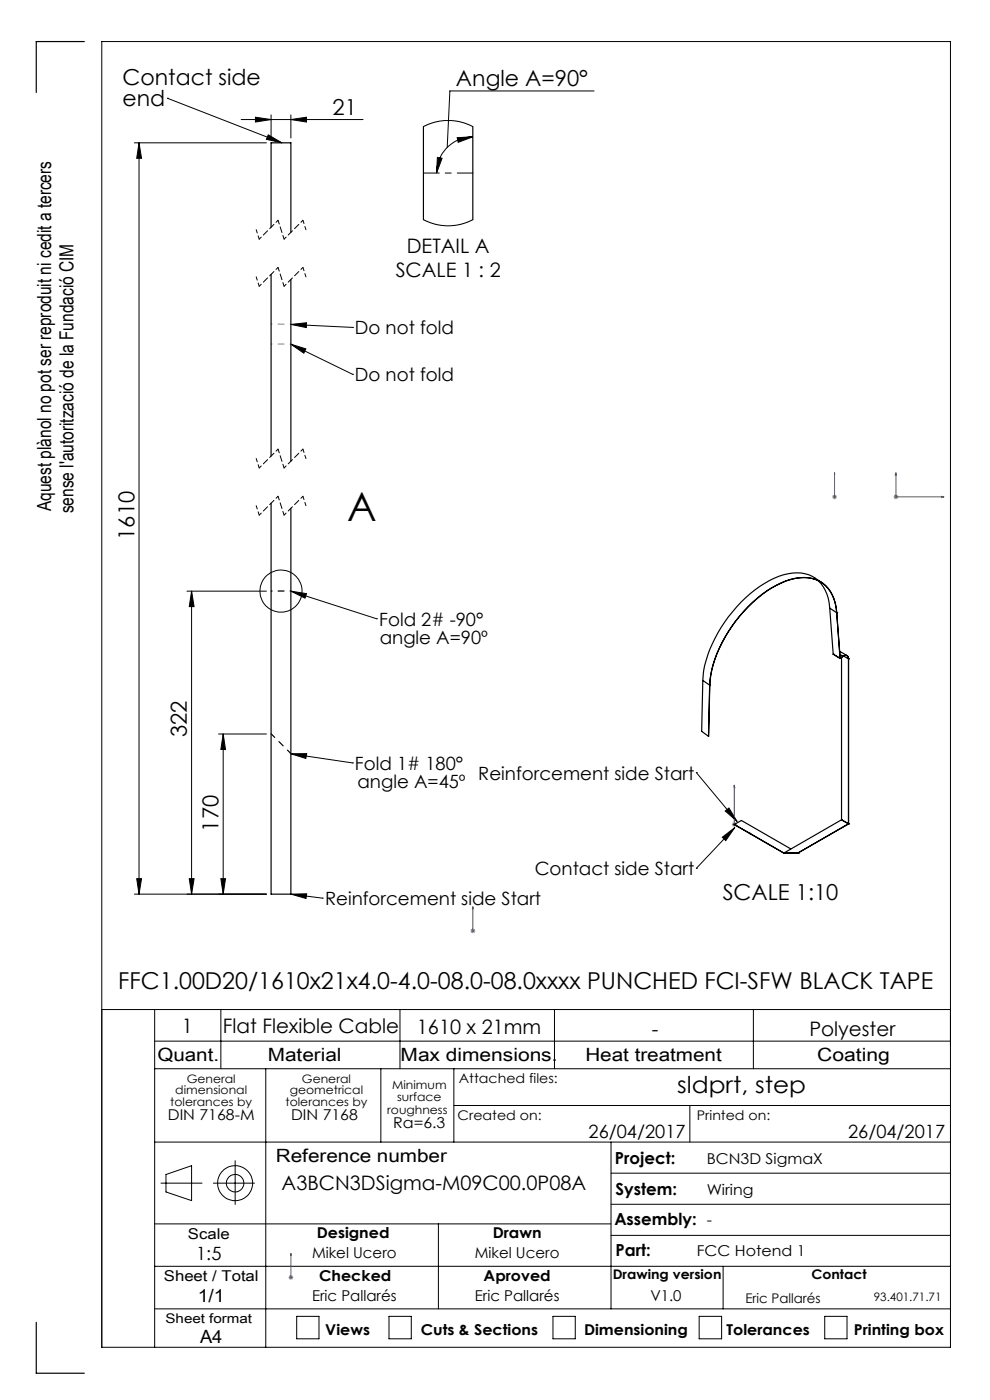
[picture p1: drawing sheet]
<svg xmlns="http://www.w3.org/2000/svg" width="210mm" height="297mm" viewBox="0 0 210 297" stroke-linecap="round" stroke-linejoin="round" font-family="sans-serif">
<g fill="none" stroke="#000" stroke-width=".21">
<path d="M21.6 8.8h180v277h-180zM126 19.3h-30.6l-.5 12M28.5 30.3h28M29.5 30.3v159.4M29.5 30.3l.5 3.3h-1zM35.5 20.8h.1M35.5 20.8l24.3 9.5M51.2 25.4h25.8M54.2 24.9l3.3 .5-3.3 .5zM56.9 28.6l2.9 1.7-3.3-.7zM57.5 24.4v4.9M61.7 25.4l3.3-.5v1z"/>
<path d="M61.7 24.4v4.9M92.8 33.4l1 .2-1.2 3.1zM97 29.2l3.3-.2-3.1 1.2zM100.3 29a7.7 7.7 0 0 0-7.7 7.7M61.7 68.8l3.3-.3v1zM61.7 73l3.2 1-.4 .9zM61.7 68.8l13.1 .7M61.7 73l13.1 6.4M74.8 69.5h.1M74.8 79.4h.1M39.7 125.4h16.8M40.6 125.4v64.3"/>
<path d="M40.6 125.4l.6 3.3h-1.1zM61.7 125.4l3.3 .5-.3 1zM61.7 125.4l18.2 5.9M79.9 131.3h.1M46.4 155.7h10.1M47.3 155.7v34M47.3 155.7l.5 3.3h-1zM61.7 159.9h3.4l-.2 1zM61.7 159.9l13.1 2M74.8 161.9h.1M147.7 163.9h.1M147.7 163.9l8.7 10.4"/>
<path d="M153.2 177.6l2.7-2-1.9 2.7zM153.8 172l.8-.6 1.8 2.9zM155.9 175.6l-8.2 8.6M28.5 189.7h28M29 186.4h1l-.5 3.3zM40.1 186.4h1.1l-.6 3.3zM46.8 186.4h1l-.5 3.3zM61.7 189.7l3.4-.1-.2 1zM61.7 189.7l6.7 .8M68.4 190.5h.1M147.7 184.2h.1M21.6 214.2h180"/>
<path d="M32.8 214.2v71.6M46.8 214.2v12.5M84.8 214.2v12.5M117.6 214.2v12.5M159.8 214.2v12.5M32.8 220.9h168.8M32.8 226.7h168.8M56.4 226.7v59.1M80.8 226.7v15.6M96.3 226.7v15.6M96.3 234.5h105.3M146.3 234.5v7.8"/>
<path d="M32.8 259.6h96.8M32.8 242.3h168.8M34.1 251h8.8M35.2 249.2l5.4-1.9v7.4l-5.4-1.8zM45.3 251h8.7M49.9 246.2v9.3M93 259.6v18.1M129.6 242.3v35.4M129.6 255.5h72M129.6 248.9h72M32.8 268.6h168.8M62.9 279.3h4.8v4.7h-4.8z"/>
<path d="M82.5 279.3h4.7v4.7h-4.7zM117.3 279.3h4.7v4.7h-4.7zM129.6 262.1h72M148.3 279.3h4.8v4.7h-4.8zM153.4 268.6v9.1M174.9 279.3h4.8v4.7h-4.8zM201.6 277.7h-168.8"/>
<circle cx="59.6" cy="125.4" r="4.5"/>
<circle cx="49.9" cy="251" r="1.87"/>
<circle cx="49.9" cy="251" r="3.7"/>
</g>
<g fill="none" stroke="#00f" stroke-width=".21">
<path d="M177 100.3v.5v-.5M177 105.3v.2zM177 105.4h.1M177 100.3v5.1M190 100.3l.1 .5h-.2zM190 100.3v5.1h10.2M199.7 105.3l.5 .1-.5 .1zM155.8 166.5l.1 .5-.2-.1zM155.8 166.5v8.4l3.6 2.1M159 176.7l.4 .3-.4-.1zM100.3 192.4v.5v-.5M100.3 197.3v.3z"/>
<path d="M100.3 197.5h.1M100.3 192.4v5.1M61.7 265.9v.5v-.5M61.7 270.9v.2zM61.7 271h.1M61.7 265.9v5.1"/>
</g>
<g fill="none" stroke="#808080" stroke-width=".21">
<path d="M176.5 105.4h1M176.7 105.1l.7 .7M177 104.9v1M177.4 105.1l-.7 .7M189.5 105.4h1M189.7 105.1l.7 .7M190 104.9v1M190.4 105.1l-.7 .7M155.3 174.9h1M155.4 174.6l.7 .7M155.8 174.4v1M156.1 174.6l-.7 .7"/>
<path d="M99.8 197.5h1M99.9 197.1l.8 .7M100.3 197v1M100.7 197.1l-.8 .7M61.2 271h1M61.3 270.6l.8 .8M61.7 270.5v1M62.1 270.6l-.8 .8"/>
</g>
<path d="M55 50.7l-.7-2M64.9 58.7l-.6-2M64.9 48.7l-.6-2M55 60.7l-.7-2M55 99.3l-.7-2M64.9 97.3l-.6-2M55 109.3l-.7-2M64.9 107.3l-.6-2" fill="none" stroke="#000" stroke-width=".21" stroke-dasharray="1.3 .6" stroke-dashoffset=".5"/>
<path d="M59 56.7l-4 4M59 46.7l-4 4M64.3 56.7l-4 4M64.3 46.7l-4 4M59 95.3l-4 4M64.3 95.3l-4 4M59 105.3l-4 4M64.3 105.3l-4 4" fill="none" stroke="#000" stroke-width=".21" stroke-dasharray="1.3 .6" stroke-dashoffset=".7"/>
<path d="M60.3 50.7l-1.3-4M60.3 60.7l-1.3-4M60.3 99.3l-1.3-4M60.3 109.3l-1.3-4" fill="none" stroke="#000" stroke-width=".21" stroke-dasharray="1.3 .6" stroke-dashoffset=".4"/>
<path d="M61.7 159.9l-4.2-4.2" fill="none" stroke="#808080" stroke-width=".21" stroke-dasharray="15.2 1.3 1.3 1.3" stroke-dashoffset="14.2"/>
<path d="M61.7 68.8l-4.2-.1M61.7 73h-4.2M61.7 125.4h-4.2" fill="none" stroke="#808080" stroke-width=".21" stroke-dasharray="15.2 1.3 1.3 1.3" stroke-dashoffset="15"/>
<path d="M89.8 36.7h10.5" fill="none" stroke="#000" stroke-width=".21" stroke-dasharray="15.2 1.3 1.3 1.3" stroke-dashoffset="11.9"/>
<path d="M17.9 8.8h-10.2v10.8M7.7 280.5v10.8h10.2" fill="none" stroke="#000" stroke-width=".25"/>
<path d="M57.5 155.7l4.2 4.2" fill="none" stroke="#000" stroke-width=".21" stroke-dasharray="15.2 1.3 1.3 1.3" stroke-dashoffset="14.2"/>
<path d="M61.7 125.4h-4.2" fill="none" stroke="#000" stroke-width=".21" stroke-dasharray="15.2 1.3 1.3 1.3" stroke-dashoffset="15"/>
<g fill="#000">
<path d="M56.9 28.6l2.9 1.7-3.3-.7zM61.7 125.4l3.3 .5-.3 1z"/>
<path d="M97 29.2l3.3-.2-3.1 1.2zM92.8 33.4l1 .2-1.2 3.1z"/>
<path d="M61.7 189.7l3.4-.1-.2 1zM61.7 68.8l3.3-.3v1zM61.7 159.9h3.4l-.2 1zM61.7 73l3.2 1-.4 .9zM153.2 177.6l2.7-2-1.9 2.7zM153.8 172l.8-.6 1.8 2.9z"/>
</g>
<g fill="#00f">
<path d="M100.3 192.4v.5zM100.3 197.3v.3z"/>
<path d="M61.7 265.9v.5zM61.7 270.9v.2z"/>
<path d="M177 100.3v.5zM177 105.3v.2zM190 100.3l-.1 .5h.2zM199.7 105.3v.2l.5-.1zM159 176.7l.4 .3-.4-.1zM155.8 166.5l.1 .5-.2-.1z"/>
</g>
<g fill="#000">
<path d="M61.7 25.4l3.3-.5v1zM54.2 24.9l3.3 .5-3.3 .5z"/>
<path d="M47.3 155.7l.5 3.3h-1zM46.8 186.4h1l-.5 3.3z"/>
<path d="M29 186.4h1l-.5 3.3zM29.5 30.3l.5 3.3h-1z"/>
<path d="M40.1 186.4h1.1l-.6 3.3zM40.6 125.4l.6 3.3h-1.1z"/>
</g>
<g fill="none" stroke="#000" stroke-width=".25">
<path d="M89.8 26.9v19.7M100.3 26.9v19.7M57.5 48.2v-17.9h4.2v19M57.5 58.2v38.6M61.7 59.3v38.5M57.5 106.7v83h4.2v-81.9M173.6 123.2a8.5 8.5 0 0 1 2.4 5.8M174.3 123.6a8.3 8.3 0 0 0-9-1.4 28.3 28.3 0 0 0-14.7 15.6l-.5 1.1a16.7 16.7 0 0 0-1 5.5M176 129l1.5 1M176 129l.7 9.8M176.7 138.8h.1M176.7 138.8l1.5 .9"/>
<path d="M177.5 130a7.2 7.2 0 0 0-5.2-7.3 11.6 11.6 0 0 0-8.6 2 29.3 29.3 0 0 0-13 18.6l-.2 2M177.5 130a7.5 7.5 0 0 0-4.4-7 10.3 10.3 0 0 0-8.4 1.2 28.9 28.9 0 0 0-13.9 19.1l-.2 2M177.5 130h.1M177.5 130l.7 9.7M178.1 138.2l1.6 .9M178.2 138.8l.6 .4M178.2 139.7h.1M178.2 139.6v.1M178.5 139.5v34.4M178.8 139.2h.1M178.8 139.2a.66 .66 0 0 1 .8-.1 .66 .66 0 0 1 .4 .7M178.8 139.2a.67 .67 0 0 1 .8-.1 .67 .67 0 0 1 .4 .7"/>
<path d="M178.8 139.2l-.6 .5M178.9 139.2l1.1 .6M180 139.8h.1M180 139.8v35M149.1 144.4l1.4 .9M149.1 144.4l-.3 10.7 1.5 1.1M150.5 145.3l-.2 10.9M150.6 145.3h-.1M150.6 145.3l-.3 10.9M155.8 174.9h.1M155.8 174.9l1.5-.8 10.4 6M155.8 174.9l10.5 6.1"/>
<path d="M178.5 173.9h.1M178.5 173.9l1.5 .9M178.5 173.9l-12.2 7M180 174.8h.1M180 174.8l-10.7 6.1M166.3 181h.1M166.3 180.9h.1M166.3 180.9v.1M166.3 180.9h3M169.3 180.9h.1M169.3 180.9l-3 .1"/>
</g>
<path d="M89.8 26.9l2-.9 2.4-.4h1.7l1.5 .2 1.3 .3 1.6 .8M89.8 46.6l2.3 .9 2.4 .4h1.6l1.5-.3 2.7-1" fill="none" stroke="#000" stroke-width=".21"/>
<text font-size="8.5" x="73.6" y="110.5">A</text>
<g font-size="4.9">
<text x="25.1" y="209.8">FFC1.00D20/1610x21x4.0-4.0-08.0-08.0xxxx PUNCHED FCI-SFW BLACK TAPE</text>
<text x="143.7" y="231.9">sldprt, step</text>
</g>
<g font-size="4.7">
<text x="26" y="18">Contact side</text>
<text x="26" y="22.5">end</text>
<text x="96.7" y="18.3">Angle A=90°</text>
<text x="70.6" y="24.3">21</text>
<text x="28.5" y="114.5" transform="rotate(-90 28.5 114.5)">1610</text>
<text x="39.7" y="156.3" transform="rotate(-90 39.7 156.3)">322</text>
<text x="46.3" y="176.4" transform="rotate(-90 46.3 176.4)">170</text>
<text x="153.3" y="191">SCALE 1:10</text>
</g>
<g font-size="4.2">
<text x="86.3" y="53.6">DETAIL A</text>
<text x="83.9" y="58.8">SCALE 1 : 2</text>
<text x="38.6" y="219.1">1</text>
<text x="47.3" y="219.2">Flat Flexible Cable</text>
<text x="88.4" y="219.5">1610 x 21mm</text>
<text x="138.3" y="219.7">-</text>
<text x="171.7" y="219.7">Polyester</text>
<text x="59.7" y="252.4">A3BCN3DSigma-M09C00.0P08A</text>
</g>
<g font-size="4.1">
<text x="10.9" y="108.4" transform="rotate(-90 10.9 108.4)">Aquest plànol no pot ser reproduit ni cedit a tercers</text>
<text x="15.6" y="108.9" transform="rotate(-90 15.6 108.9)">sense l'autorització de la Fundació CIM</text>
</g>
<g font-size="3.9">
<text x="75.3" y="70.9">Do not fold</text>
<text x="75.3" y="80.9">Do not fold</text>
<text x="80.4" y="132.8">Fold 2# -90°</text>
<text x="80.5" y="136.7">angle A=90º</text>
<text x="75.3" y="163.4">Fold 1# 180°</text>
<text x="75.8" y="167.3">angle A=45º</text>
<text x="101.5" y="165.4">Reinforcement side Start</text>
<text x="113.4" y="185.7">Contact side Start</text>
<text x="69" y="192">Reinforcement side Start</text>
<text x="33.4" y="225.1">Quant.</text>
<text x="56.8" y="225.1">Material</text>
<text x="85" y="225.1">Max dimensions.</text>
<text x="124.2" y="225.1">Heat treatment</text>
<text x="173.4" y="225.1">Coating</text>
<text x="124.8" y="241.3">26/04/2017</text>
<text x="179.9" y="241.3">26/04/2017</text>
<text x="58.5" y="246.6">Reference number</text>
<text x="41.6" y="267.3">1:5</text>
<text x="41.9" y="276.1">1/1</text>
<text x="42.4" y="284.9">A4</text>
</g>
<g font-size="3.5">
<text x="130.5" y="246.9">Project:</text>
<text x="130.6" y="253.5">System:</text>
<text x="130.3" y="259.8">Assembly: -</text>
<text x="130.6" y="266.4">Part:</text>
</g>
<g font-size="3.2">
<text x="35.6" y="237.6">DIN 7168-M</text>
<text x="61.7" y="237.6">DIN 7168</text>
<text x="83.4" y="239.3">Ra=6.3</text>
<text x="149.9" y="246.9">BCN3D SigmaX</text>
<text x="149.9" y="253.5">Wiring</text>
<text x="39.9" y="262.9">Scale</text>
<text x="67.2" y="262.5">Designed</text>
<text x="104.5" y="262.5">Drawn</text>
<text x="66.2" y="266.9">Mikel Ucero</text>
<text x="100.7" y="266.9">Mikel Ucero</text>
<text x="147.8" y="266.4">FCC Hotend 1</text>
<text x="34.8" y="271.7">Sheet / Total</text>
<text x="67.7" y="271.7">Checked</text>
<text x="102.6" y="271.7">Aproved</text>
<text x="66.2" y="276.1">Eric Pallarés</text>
<text x="100.7" y="276.1">Eric Pallarés</text>
<text x="138" y="276.1">V1.0</text>
<text x="69" y="283.1">Views</text>
<text x="89.3" y="283.1">Cuts &amp; Sections</text>
<text x="123.9" y="283.1">Dimensioning</text>
<text x="154.1" y="283.2">Tolerances</text>
<text x="181.1" y="283.2">Printing box</text>
</g>
<g font-size="2.8">
<text x="97.3" y="229.7">Attached files:</text>
<text x="97.1" y="237.7">Created on:</text>
<text x="147.8" y="237.7">Printed on:</text>
<text x="130" y="271.4">Drawing version</text>
<text x="172.1" y="271.4">Contact</text>
<text x="35.1" y="280.7">Sheet format</text>
<text x="158.1" y="276.4">Eric Pallarés</text>
</g>
<g font-size="2.5">
<text x="37.2" y="232.1">dimensional</text>
<text x="39.6" y="229.7">General</text>
<text x="61.5" y="232.1">geometrical</text>
<text x="64" y="229.7">General</text>
<text x="83.2" y="231">Minimum</text>
<text x="84.2" y="233.5">surface</text>
<text x="36.1" y="234.6">tolerances by</text>
<text x="60.6" y="234.6">tolerances by</text>
<text x="82.1" y="236.2">roughness</text>
<text x="185.4" y="276.1">93.401.71.71</text>
</g>
</svg>
